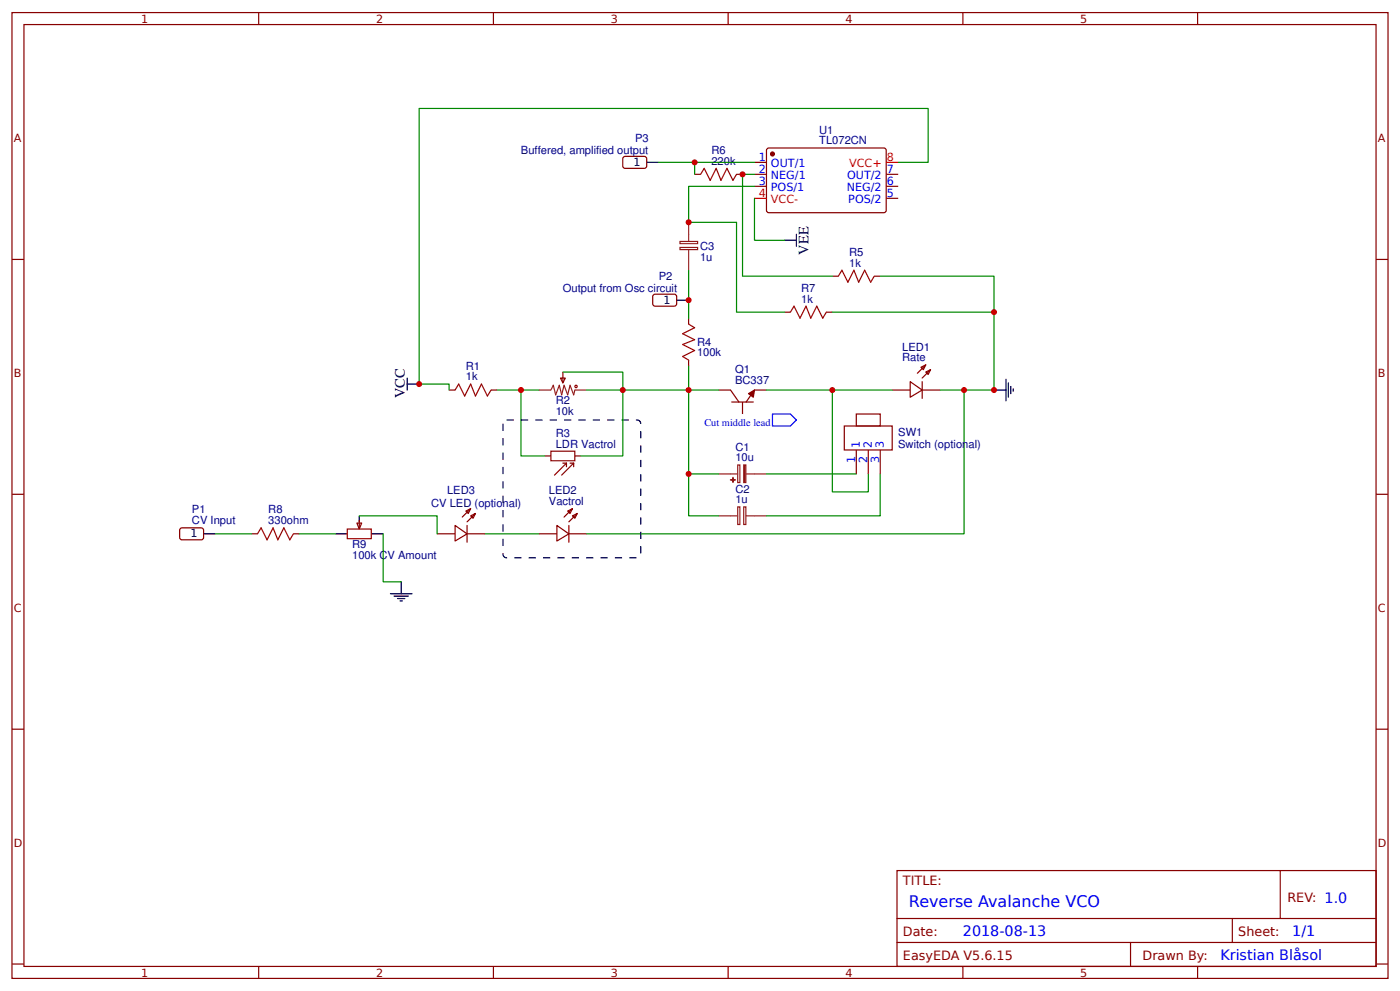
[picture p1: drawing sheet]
<svg xmlns="http://www.w3.org/2000/svg" width="309mm" height="219mm" viewBox="0 0 309 219" stroke-linecap="round" stroke-linejoin="round" font-family="sans-serif">
<g fill="none" stroke="#800" stroke-width=".26">
<path d="M2.6 2.8h304.1v213.2h-304.1zM5.3 5.4h298.7v208h-298.7zM57.1 2.8v2.6M109 2.8v2.6M160.9 2.8v2.6M212.7 2.8v2.6M264.6 2.8v2.6M137.7 34.8l.4-.3 4.5 .1 .3 .5-.1 1.8-.5 .3-4.5-.1-.2-.5zM153.5 38.5h1.3M162.7 38.5h1.3M166.7 35.9h2.6M166.7 38.5h2.6"/>
<path d="M169.4 32.9l.5-.2h25.6l.3 .5-.1 13.5-.4 .3-25.7-.1-.3-.5zM195.8 38.5h2.6M2.6 57.3h2.7M166.7 41.1h2.6M195.8 41.1h2.6M195.8 43.8h2.6M304 57.3h2.7M144.5 65h4.7l.3 .5-.1 1.8-.4 .3-4.5-.1-.3-.4v-1.6zM152.1 70.2v1.4M152.1 79.5v1.3M173.3 68.9h1.3M182.6 68.9h1.3"/>
<path d="M183.9 61h1.3M193.1 61h1.4M99.2 86.1h1.3M108.5 86.1h1.3M123.8 83.5h1.1l-.5 1zM124.4 82.2v2.3M158.7 86.1h2.7l1.8 2.7M161.7 88.8h4.7M164 88.8v2.6M169.3 86.1h-2.6l-1.9 2.7M186.5 94.1h10.6v5.3h-10.6zM189.2 91.4h5.3v2.7h-5.3z"/>
<path d="M189.2 99.4v5.2M191.8 99.4v5.2M194.5 99.4v5.2M197.1 86.1h4M201.1 84.3l2.6 1.8-2.6 1.6zM203.5 81.1l1-.5-.5 1zM203.7 86.1h4M203.7 84.3v3.7M204.5 82.2l1.1-.6-.5 1.1zM204.5 80.6l-1.8 1.8M205.6 81.6l-1.9 1.9M2.6 109.1h2.7"/>
<path d="M39.9 116.6h4.8l.3 .5-.1 1.8-.5 .3-4.5-.1-.2-.4v-1.6zM55.6 117.9h1.3M64.8 117.9h1.3M78.8 115.5h1.1l-.5 1.3zM79.4 115v1.5M96.6 117.9h3.9M100.5 116l2.7 1.9-2.7 1.6zM102.9 112.8l1.1-.5-.5 1.1zM103.2 117.9h4M103.2 116v3.7M104 113.9l1-.5-.5 1zM104 112.3l-1.9 1.9"/>
<path d="M105 113.4l-1.8 1.8M119.1 117.9h3.9M123 116l2.7 1.9-2.7 1.6zM125.4 112.8l1.1-.5-.6 1.1zM125.7 117.9h3.9M125.7 116v3.7M126.5 113.9l1-.5-.5 1zM126.5 112.3l-1.9 1.9M127.5 113.4l-1.8 1.8M304 109.1h2.7M2.6 161h2.7M304 161h2.7"/>
<path d="M198.2 192.2h105.8v21.2h-105.8zM282.8 192.2v10.6M2.6 212.9h2.7M57.1 213.4v2.6M109 213.4v2.6M160.9 213.4v2.6M198.2 202.8h105.8M198.2 208.1h105.8M212.7 213.4v2.6M249.8 208.1v5.3M264.6 213.4v2.6M272.3 202.8v5.3"/>
<path d="M304 212.9h2.7"/>
</g>
<g fill="none" stroke="#000" stroke-width=".26">
<path d="M142.9 35.9h2.6M173.3 53h2.6M175.9 51.7v2.7M149.5 66.3h2.6M90 84.8h2.6M90 83.5v2.6M219.6 86.1h2.6M222.2 83.7v4.8M222.8 84.5v3.2M223.3 85.3v1.6M223.8 85.9v.5M45 117.9h2.6"/>
<path d="M74.1 117.9h2.6M79.4 113.9v1.3M82 117.9h2.7M86.3 131.1h4.7M87 131.6h3.2M87.8 132.2h1.6M88.4 132.7h.5M88.6 128.5v2.6"/>
</g>
<g fill="none" stroke="#a00000" stroke-width=".26">
<path d="M154.8 38.5l.8-1.3 1.3 2.6 1.3-2.6 1.1 2.6 1.3-2.6 1.3 2.6 .8-1.3M152.1 71.6l1.4 .8-2.7 1.3 2.7 1.3-2.7 1.1 2.7 1.3-2.7 1.3 1.3 .8M174.6 68.9l.8-1.3 1.3 2.6 1.4-2.6 1 2.6 1.3-2.6 1.4 2.6 .8-1.3M185.2 61l.8-1.3 1.3 2.6 1.3-2.6 1.1 2.6 1.3-2.6 1.4 2.6 .7-1.3M100.5 86.1l.8-1.3 1.4 2.6 1.3-2.6 1 2.6 1.4-2.6 1.3 2.6 .8-1.3M56.9 117.9l.8-1.4 1.3 2.7 1.3-2.7 1.1 2.7 1.3-2.7 1.3 2.7 .8-1.3M76.7 116.8h5.3v2.1h-5.3z"/>
<circle cx="127.3" cy="85.3" r=".26"/>
</g>
<path d="M150.2 54.6h3.9v.5h-3.9zM150.2 53.3h3.9v.5h-3.9zM152.1 49.1v4.2M152.1 55.2v4.5M119.1 86.1h2.6l.5-1 .6 2.1 .8-2.1 .5 2.1 .5-2.1 .8 2.1 .5-2.1 .8 2.1 .3-1.1h2.6M158.7 104.6h4.3M158.7 113.9h4.3M163 102.7h.5v3.8h-.5zM163 111.9h.5v3.9h-.5zM164.3 111.9h.5v3.9h-.5zM164.8 104.6h4.5M164.8 113.9h4.5" fill="none" stroke="#8d2323" stroke-width=".26"/>
<g fill="#8d2323" stroke="#8d2323" stroke-width=".26">
<path d="M164.3 102.7h.5v3.8h-.5z"/>
<path d="M161.9 105.4l.1 1.1z"/>
<path d="M161.4 105.9l1.1 .1z"/>
</g>
<g fill="#800" stroke="#800" stroke-width=".26">
<path d="M165.4 86.9l1.3-.8-.3 1.6z"/>
<circle cx="170.7" cy="34" r=".4"/>
</g>
<path d="M121.7 99.6h5.3v2.1h-5.3zM120.4 100.7h1.3M124.4 102.3h.7M125.1 102.3l-2.6 2.6M125.1 102.3v.8M125.9 102.3h.8M126.7 102.3l-2.6 2.6M126.7 102.3v.8M127 100.7h1.3" fill="none" stroke="#840000" stroke-width=".26"/>
<g fill="none" stroke="#080" stroke-width=".26">
<path d="M145.5 35.9h21.2M153.5 35.9v2.6M166.7 38.5h-2.7v22.5h19.9M198.4 35.9h6.7v-12h-112.5v60.9h6.6v1.3M152.1 59.7v10.5M166.7 41.1h-14.6v8h10.6v19.8h10.6M166.7 43.8v9.2h6.6M183.9 68.9h35.7v17.2h-11.9M194.5 61h25.1v7.9M109.8 86.1h9.3M115.1 86.1v14.6h5.3M124.4 82.2h13.2v18.5h-9.3"/>
<path d="M129.6 86.1h29.1M152.1 80.8v23.8h6.6M169.3 86.1h27.8M183.9 86.1v22.5h7.9v-4M213 86.1v31.8h-83.4M47.6 117.9h8M66.1 117.9h8M79.4 113.9h17.2v4M84.7 117.9v10.6h3.9M107.2 117.9h11.9M152.1 104.6v9.3h6.6M169.3 104.6h19.9"/>
<path d="M194.5 104.6v9.3h-25.2"/>
</g>
<path d="M170.7 91.4h3.9l1.3 1.3-1.3 1.4h-3.9z" fill="none" stroke="#00f" stroke-width=".26"/>
<path d="M111.4 93l.5-.3h28.9a.79 .79 0 0 1 .8 .8v28.9a.79 .79 0 0 1-.8 .8h-28.9a.79 .79 0 0 1-.8-.8v-28.9z" fill="none" stroke="#000" stroke-width=".26" stroke-dasharray="1.6 1.6" stroke-linecap="butt"/>
<path d="M195.8 35.9h2.6M166.7 43.8h2.6" fill="none" stroke="#f00" stroke-width=".26"/>
<g fill="#c00">
<circle cx="92.6" cy="84.8" r=".66"/>
<circle cx="164" cy="38.5" r=".66"/>
<circle cx="219.6" cy="86.1" r=".66"/>
<circle cx="152.1" cy="49.1" r=".66"/>
<circle cx="183.9" cy="86.1" r=".66"/>
<circle cx="152.1" cy="104.6" r=".66"/>
<circle cx="115.1" cy="86.1" r=".66"/>
<circle cx="137.6" cy="86.1" r=".66"/>
<circle cx="152.1" cy="86.1" r=".66"/>
<circle cx="213" cy="86.1" r=".66"/>
<circle cx="152.1" cy="66.3" r=".66"/>
<circle cx="219.6" cy="68.9" r=".66"/>
<circle cx="153.5" cy="35.9" r=".66"/>
</g>
<text font-size="3.5" fill="#00f" x="200.8" y="200.2">Reverse Avalanche VCO</text>
<g font-size="3.2">
<text x="178.6" y="56.2" transform="rotate(-90 178.6 56.2)">VEE</text>
<text x="89.4" y="88" transform="rotate(-90 89.4 88)">VCC</text>
</g>
<g font-size="3.2" fill="#00f">
<text x="212.7" y="206.8">2018-08-13</text>
<text x="285.5" y="206.8">1/1</text>
<text x="269.6" y="212.1">Kristian Blåsol</text>
</g>
<g font-size="2.8" fill="#800">
<text x="199.5" y="195.4">TITLE:</text>
<text x="284.4" y="199.1">REV: 1.0</text>
<text x="199.5" y="206.8">Date:</text>
<text x="273.6" y="206.8">Sheet:</text>
<text x="199.5" y="212.1">EasyEDA V5.6.15</text>
<text x="252.4" y="212.1">Drawn By:</text>
</g>
<g font-size="2.5" fill="#800">
<text x="31.2" y="5">1</text>
<text x="83.1" y="5">2</text>
<text x="134.9" y="5">3</text>
<text x="186.8" y="5">4</text>
<text x="238.7" y="5">5</text>
<text x="3" y="31.4">A</text>
<text x="304.4" y="31.4">A</text>
<text x="3" y="83.2">B</text>
<text x="304.4" y="83.2">B</text>
<text x="3" y="135.1">C</text>
<text x="304.4" y="135.1">C</text>
<text x="3" y="186.9">D</text>
<text x="304.4" y="186.9">D</text>
<text x="31.2" y="215.6">1</text>
<text x="83.1" y="215.6">2</text>
<text x="134.9" y="215.6">3</text>
<text x="186.8" y="215.6">4</text>
<text x="238.7" y="215.6">5</text>
</g>
<g font-size="2.5" fill="#000080">
<text x="181" y="29.5">U1</text>
<text x="115.1" y="34">Buffered, amplified output</text>
<text x="140.3" y="31.4">P3</text>
<text x="157.2" y="34">R6</text>
<text x="181" y="31.9">TL072CN</text>
<text x="157.2" y="36.4">220k</text>
<text x="154.6" y="57.5">1u</text>
<text x="154.6" y="55.2">C3</text>
<text x="187.6" y="58.9">1k</text>
<text x="187.6" y="56.5">R5</text>
<text x="124.4" y="64.4">Output from Osc circuit</text>
<text x="145.5" y="61.8">P2</text>
<text x="177" y="64.4">R7</text>
<text x="177" y="66.8">1k</text>
<text x="154" y="76.3">R4</text>
<text x="199.3" y="77.4">LED1</text>
<text x="102.9" y="81.6">R1</text>
<text x="154" y="78.7">100k</text>
<text x="162.4" y="82.4">Q1</text>
<text x="199.3" y="79.8">Rate</text>
<text x="102.9" y="84">1k</text>
<text x="122.8" y="89.3">R2</text>
<text x="162.4" y="84.8">BC337</text>
<text x="122.8" y="91.7">10k</text>
<text x="122.8" y="98.8">LDR Vactrol</text>
<text x="122.8" y="96.4">R3</text>
<text x="162.5" y="101.9">10u</text>
<text x="162.5" y="99.5">C1</text>
<text x="198.4" y="99">Switch (optional)</text>
<text x="198.4" y="96.3">SW1</text>
<text x="42.4" y="113.4">P1</text>
<text x="59.3" y="113.4">R8</text>
<text x="95.2" y="112.1">CV LED (optional)</text>
<text x="98.8" y="109.1">LED3</text>
<text x="121.3" y="109.1">LED2</text>
<text x="121.3" y="111.5">Vactrol</text>
<text x="162.5" y="111.1">1u</text>
<text x="162.5" y="108.7">C2</text>
<text x="42.4" y="115.8">CV Input</text>
<text x="59.3" y="115.8">330ohm</text>
<text x="77.8" y="121">R9</text>
<text x="77.8" y="123.4">100k CV Amount</text>
</g>
<g font-size="2.5" fill="#00f">
<text x="167.6" y="35.6">1</text>
<text x="167.6" y="38.2">2</text>
<text x="167.6" y="40.9">3</text>
<text x="170.3" y="36.9">OUT/1</text>
<text x="170.3" y="39.6">NEG/1</text>
<text x="187.1" y="39.6">OUT/2</text>
<text x="195.9" y="40.9">6</text>
<text x="195.9" y="38.2">7</text>
<text x="170.3" y="42.2">POS/1</text>
<text x="187.1" y="42.2">NEG/2</text>
<text x="187.4" y="44.8">POS/2</text>
<text x="195.9" y="43.5">5</text>
<text x="190" y="98.8" transform="rotate(-90 190 98.8)">1</text>
<text x="192.6" y="98.8" transform="rotate(-90 192.6 98.8)">2</text>
<text x="195.3" y="98.8" transform="rotate(-90 195.3 98.8)">3</text>
<text x="188.9" y="102.2" transform="rotate(-90 188.9 102.2)">1</text>
<text x="191.6" y="102.2" transform="rotate(-90 191.6 102.2)">2</text>
<text x="194.2" y="102.2" transform="rotate(-90 194.2 102.2)">3</text>
</g>
<g font-size="2.5" fill="#f00">
<text x="195.9" y="35.6">8</text>
<text x="187.6" y="36.9">VCC+</text>
<text x="167.6" y="43.5">4</text>
<text x="170.3" y="44.8">VCC-</text>
</g>
<g font-size="2.5">
<text x="140" y="36.6">1</text>
<text x="146.6" y="67.1">1</text>
<text x="42.1" y="118.7">1</text>
</g>
<text font-size="2.3" fill="#00f" x="155.6" y="94.1">Cut middle lead</text>
</svg>
